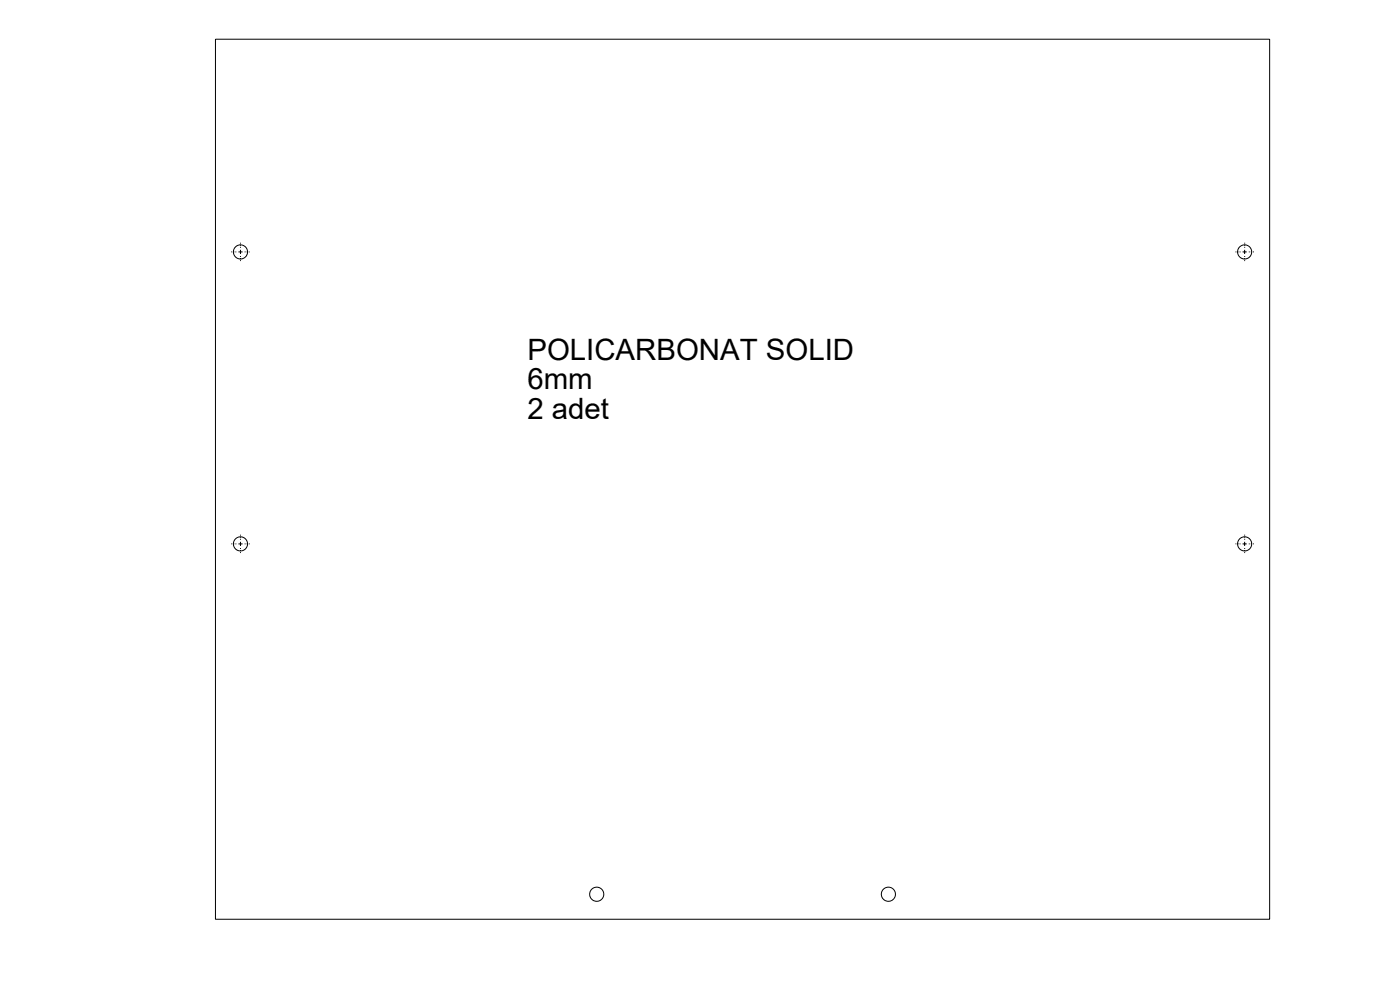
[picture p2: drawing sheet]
<svg xmlns="http://www.w3.org/2000/svg" width="1680mm" height="1188mm" viewBox="0 0 1680 1188" stroke-linecap="round" stroke-linejoin="round" font-family="sans-serif">
<g fill="none" stroke="#000" stroke-width="1.2">
<path d="M259 47h1265v1055h-1265zM289 299v6M1494 299v6M286 302h5M1491 302h5M286 652h5M289 650v4M1491 652h5M1494 650v4"/>
<circle cx="289" cy="302" r="8"/>
<circle cx="1494" cy="302" r="9"/>
<circle cx="289" cy="652" r="8"/>
<circle cx="1494" cy="652" r="9"/>
<circle cx="716" cy="1072" r="9"/>
<circle cx="1066" cy="1072" r="9"/>
</g>
<g fill="none" stroke="#000" stroke-width="1.2" stroke-dasharray="15.2 1.3 1.3 1.3" stroke-dashoffset="14.1" stroke-linecap="butt">
<path d="M289 297v-6M1494 297v-6M284 302h-6M289 307v6M294 302h6M1489 302h-6M1494 307v6M1499 302h6M284 652h-6M289 647v-6M289 657v6M294 652h6"/>
<path d="M1489 652h-6M1494 647v-6M1494 657v6M1499 652h6"/>
</g>
<g font-size="35.3">
<text x="633" y="432">POLICARBONAT SOLID</text>
<text x="633" y="467">6mm</text>
<text x="633" y="502">2 adet</text>
</g>
</svg>
